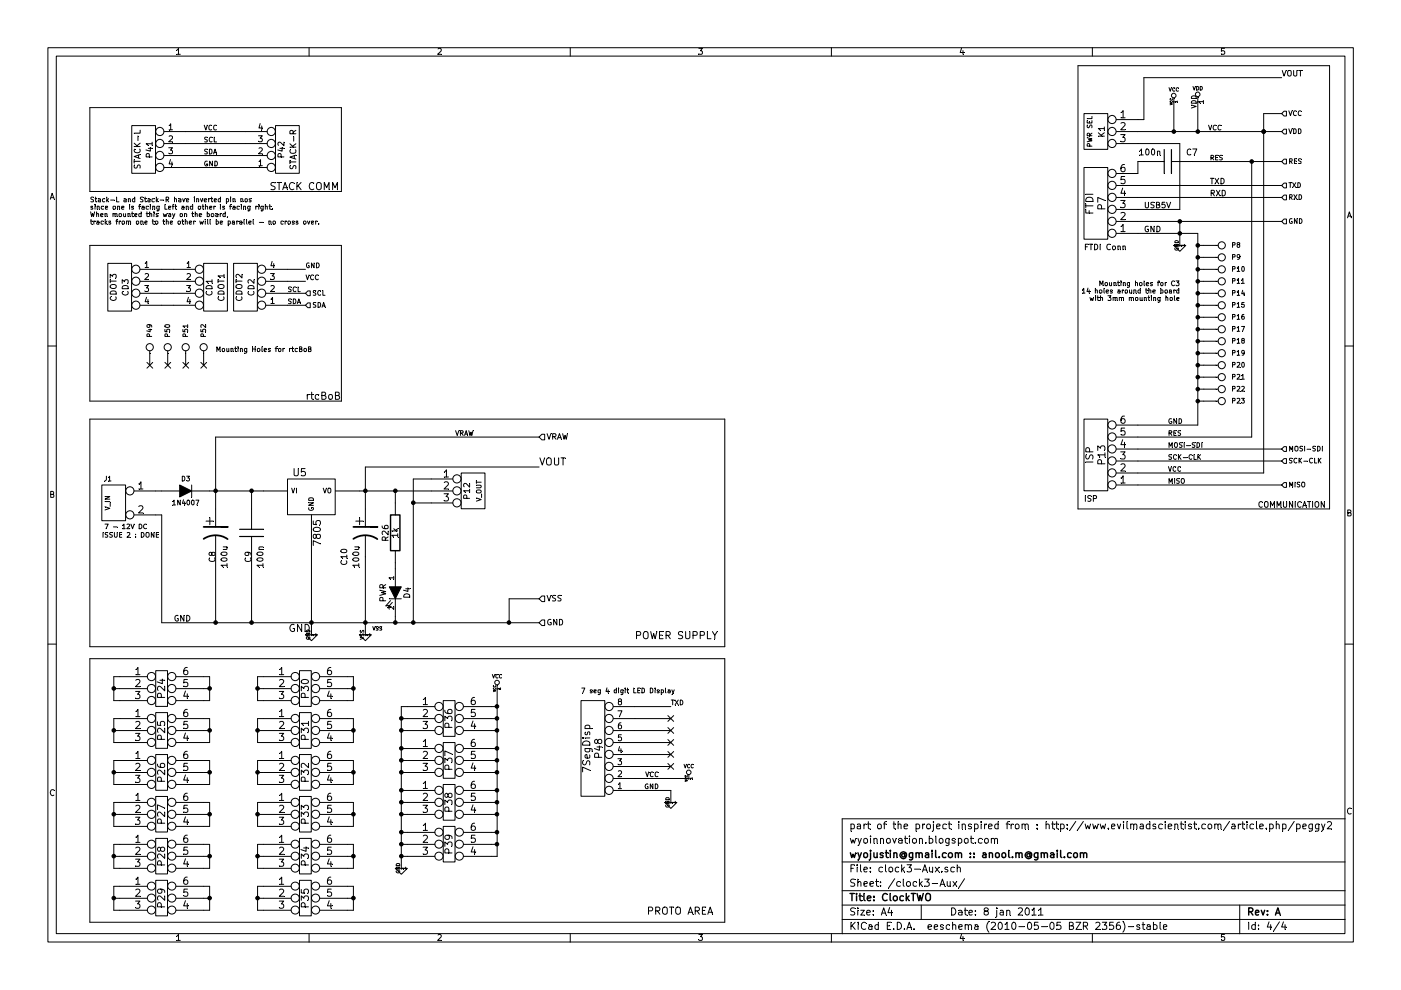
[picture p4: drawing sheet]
EESchema Schematic File Version 2  date 01/10/11 10:45:00
LIBS:clock3
LIBS:power
LIBS:clock3-cache
EELAYER 24  0
EELAYER END
$Descr A4 11700 8267
Sheet 4 4
Title "ClockTWO"
Date "8 jan 2011"
Rev "A"
Comp "wyojustin@gmail.com :: anool.m@gmail.com"
Comment1 "wyoinnovation.blogspot.com"
Comment2 "part of the project inspired from : http://www.evilmadscientist.com/article.php/peggy2"
Comment3 ""
Comment4 ""
$EndDescr
Text Label 1700 1100 0    40   ~ 0
VCC
Wire Wire Line
	1550 1100 2050 1100
Wire Notes Line
	6050 3500 6050 5400
Wire Notes Line
	6050 3500 750  3500
Wire Notes Line
	750  3500 750  5400
Wire Wire Line
	1350 2550 1450 2550
Wire Wire Line
	1350 2350 1450 2350
Wire Wire Line
	2550 2550 2400 2550
Wire Wire Line
	2550 2350 2400 2350
Wire Wire Line
	5600 6700 5600 6600
Wire Wire Line
	5300 5900 5600 5900
Wire Wire Line
	5300 6100 5600 6100
Wire Wire Line
	5300 6300 5600 6300
Wire Notes Line
	11100 4250 11100 550 
Wire Notes Line
	11100 4250 9000 4250
Wire Notes Line
	9000 4250 9000 550 
Wire Notes Line
	750  1600 750  900 
Wire Notes Line
	750  1600 2850 1600
Wire Notes Line
	2850 1600 2850 900 
Connection ~ 3350 7150
Wire Wire Line
	3350 7250 3350 5900
Wire Wire Line
	1000 7500 950  7500
Wire Wire Line
	1550 1300 2050 1300
Wire Notes Line
	750  7700 750  5500
Wire Notes Line
	750  7700 6050 7700
Wire Notes Line
	6050 7700 6050 5500
Wire Notes Line
	6050 5500 750  5500
Connection ~ 4150 7050
Wire Wire Line
	4100 7050 4150 7050
Connection ~ 4150 6700
Wire Wire Line
	4150 6700 4100 6700
Connection ~ 4150 6450
Wire Wire Line
	4150 6450 4100 6450
Connection ~ 4150 6250
Wire Wire Line
	4150 6250 4100 6250
Connection ~ 4150 6000
Wire Wire Line
	4150 6000 4100 6000
Connection ~ 3350 6100
Wire Wire Line
	3350 6100 3400 6100
Connection ~ 3350 6350
Wire Wire Line
	3350 6350 3400 6350
Connection ~ 3350 6600
Wire Wire Line
	3350 6600 3400 6600
Connection ~ 3350 6800
Wire Wire Line
	3350 6800 3400 6800
Connection ~ 3350 7050
Wire Wire Line
	3350 7050 3400 7050
Wire Wire Line
	3350 7150 3400 7150
Wire Wire Line
	3350 5900 3400 5900
Connection ~ 2950 6100
Wire Wire Line
	2900 6100 2950 6100
Connection ~ 2950 6800
Wire Wire Line
	2900 6800 2950 6800
Connection ~ 2950 7500
Wire Wire Line
	2900 7250 2950 7250
Wire Wire Line
	2950 7250 2950 7050
Wire Wire Line
	2950 7050 2900 7050
Wire Wire Line
	2900 6550 2950 6550
Wire Wire Line
	2950 6550 2950 6350
Wire Wire Line
	2950 6350 2900 6350
Wire Wire Line
	2900 5850 2950 5850
Wire Wire Line
	2950 5850 2950 5650
Wire Wire Line
	2950 5650 2900 5650
Connection ~ 950  7150
Wire Wire Line
	1000 7150 950  7150
Connection ~ 1750 7500
Wire Wire Line
	1700 7500 1750 7500
Connection ~ 1750 6800
Wire Wire Line
	1700 6800 1750 6800
Connection ~ 2150 7150
Wire Wire Line
	2200 7150 2150 7150
Wire Wire Line
	2200 7600 2150 7600
Wire Wire Line
	2150 7600 2150 7400
Wire Wire Line
	2150 7400 2200 7400
Wire Wire Line
	2200 6900 2150 6900
Wire Wire Line
	2150 6900 2150 6700
Wire Wire Line
	2150 6700 2200 6700
Wire Wire Line
	1700 7050 1750 7050
Wire Wire Line
	1750 7050 1750 7250
Wire Wire Line
	1750 7250 1700 7250
Wire Wire Line
	1000 7600 950  7600
Wire Wire Line
	950  7600 950  7400
Wire Wire Line
	950  7400 1000 7400
Wire Wire Line
	1000 6900 950  6900
Wire Wire Line
	950  6900 950  6700
Wire Wire Line
	950  6700 1000 6700
Connection ~ 2150 6100
Wire Wire Line
	2200 6100 2150 6100
Connection ~ 1750 5750
Wire Wire Line
	1700 5750 1750 5750
Connection ~ 1750 6450
Wire Wire Line
	1700 6450 1750 6450
Wire Wire Line
	1000 6350 950  6350
Wire Wire Line
	950  6350 950  6550
Wire Wire Line
	950  6550 1000 6550
Connection ~ 950  5750
Wire Wire Line
	1000 5750 950  5750
Wire Wire Line
	2200 6000 2150 6000
Wire Wire Line
	2150 6000 2150 6200
Wire Wire Line
	2150 6200 2200 6200
Wire Wire Line
	1700 6550 1750 6550
Wire Wire Line
	1750 6550 1750 6350
Wire Wire Line
	1750 6350 1700 6350
Wire Wire Line
	1700 5850 1750 5850
Wire Wire Line
	1750 5850 1750 5650
Wire Wire Line
	1750 5650 1700 5650
Wire Wire Line
	1000 5850 950  5850
Wire Wire Line
	950  5850 950  5650
Wire Wire Line
	950  5650 1000 5650
Connection ~ 10000 3350
Wire Wire Line
	10000 3350 10050 3350
Connection ~ 10000 3150
Wire Wire Line
	10000 3150 10050 3150
Connection ~ 10000 2950
Wire Wire Line
	10000 2950 10050 2950
Connection ~ 10000 2750
Wire Wire Line
	10000 2750 10050 2750
Connection ~ 10000 2550
Wire Wire Line
	10000 2550 10050 2550
Wire Wire Line
	9500 1950 10000 1950
Wire Wire Line
	10000 1950 10000 3550
Wire Wire Line
	3600 4000 3450 4000
Wire Wire Line
	1800 4250 1800 3650
Wire Wire Line
	1800 3650 4500 3650
Connection ~ 10550 1100
Wire Wire Line
	9500 3950 10550 3950
Wire Wire Line
	10550 3950 10550 950 
Connection ~ 10000 1100
Wire Wire Line
	10550 950  10700 950 
Wire Wire Line
	10700 4050 9500 4050
Wire Wire Line
	10700 3750 9500 3750
Connection ~ 9850 1850
Wire Wire Line
	9500 1850 10700 1850
Wire Wire Line
	10700 1550 9500 1550
Connection ~ 10000 2350
Wire Wire Line
	3450 4000 3450 5200
Connection ~ 3300 5200
Wire Wire Line
	3300 5200 3300 5150
Wire Wire Line
	3300 4200 3300 4100
Connection ~ 2100 4100
Wire Wire Line
	2100 4100 2100 4250
Wire Wire Line
	3050 5300 3050 4650
Wire Wire Line
	2600 4400 2600 5300
Connection ~ 3050 5200
Wire Wire Line
	1300 4300 1350 4300
Connection ~ 1800 4100
Wire Wire Line
	1300 4100 1350 4100
Wire Wire Line
	1800 4650 1800 5200
Connection ~ 1800 5200
Connection ~ 2600 5200
Connection ~ 3050 4100
Wire Wire Line
	1750 4100 2200 4100
Wire Wire Line
	2100 5200 2100 4650
Connection ~ 2100 5200
Wire Wire Line
	1350 4300 1350 5200
Wire Wire Line
	1350 5200 4500 5200
Wire Wire Line
	4250 5200 4250 5000
Wire Wire Line
	3050 4250 3050 3900
Wire Wire Line
	4250 5000 4500 5000
Wire Wire Line
	3300 4700 3300 4750
Wire Wire Line
	3600 4100 3000 4100
Connection ~ 3300 4100
Connection ~ 3450 5200
Connection ~ 4250 5200
Wire Wire Line
	9500 1450 9500 1350
Wire Wire Line
	9500 1350 9550 1350
Connection ~ 10000 2050
Connection ~ 9800 1100
Wire Wire Line
	10000 1100 10000 850 
Wire Wire Line
	9500 1750 9850 1750
Wire Wire Line
	9850 1750 9850 1200
Wire Wire Line
	9850 1200 9500 1200
Connection ~ 10000 2150
Wire Wire Line
	10000 2150 10050 2150
Wire Wire Line
	10000 2350 10050 2350
Wire Wire Line
	10000 2050 10050 2050
Wire Notes Line
	9000 550  11100 550 
Wire Wire Line
	10000 2250 10050 2250
Connection ~ 10000 2250
Wire Wire Line
	9850 2050 9850 1850
Connection ~ 9850 1950
Wire Wire Line
	9500 1000 9550 1000
Wire Wire Line
	9800 1100 9800 850 
Wire Wire Line
	9550 1000 9550 650 
Wire Wire Line
	9950 1350 10700 1350
Wire Wire Line
	10700 1650 9500 1650
Wire Wire Line
	9500 3650 10450 3650
Wire Wire Line
	10450 3650 10450 1350
Connection ~ 10450 1350
Wire Wire Line
	10700 3850 9500 3850
Wire Wire Line
	9550 650  10700 650 
Wire Wire Line
	10700 1100 9500 1100
Connection ~ 10550 1100
Wire Wire Line
	10000 3550 9500 3550
Wire Wire Line
	3600 4200 3450 4200
Connection ~ 3450 4200
Wire Wire Line
	10000 2450 10050 2450
Connection ~ 10000 2450
Wire Wire Line
	10000 2650 10050 2650
Connection ~ 10000 2650
Wire Wire Line
	10000 2850 10050 2850
Connection ~ 10000 2850
Wire Wire Line
	10000 3050 10050 3050
Connection ~ 10000 3050
Wire Wire Line
	10000 3250 10050 3250
Connection ~ 10000 3250
Wire Wire Line
	1000 6000 950  6000
Wire Wire Line
	950  6000 950  6200
Wire Wire Line
	950  6200 1000 6200
Wire Wire Line
	1700 6000 1750 6000
Wire Wire Line
	1750 6000 1750 6200
Wire Wire Line
	1750 6200 1700 6200
Wire Wire Line
	2200 6550 2150 6550
Wire Wire Line
	2150 6550 2150 6350
Wire Wire Line
	2150 6350 2200 6350
Wire Wire Line
	2200 5850 2150 5850
Wire Wire Line
	2150 5850 2150 5650
Wire Wire Line
	2150 5650 2200 5650
Wire Wire Line
	1000 6100 950  6100
Connection ~ 950  6100
Wire Wire Line
	1000 6450 950  6450
Connection ~ 950  6450
Wire Wire Line
	1700 6100 1750 6100
Connection ~ 1750 6100
Wire Wire Line
	2200 5750 2150 5750
Connection ~ 2150 5750
Wire Wire Line
	2200 6450 2150 6450
Connection ~ 2150 6450
Wire Wire Line
	1000 7050 950  7050
Wire Wire Line
	950  7050 950  7250
Wire Wire Line
	950  7250 1000 7250
Wire Wire Line
	1700 7600 1750 7600
Wire Wire Line
	1750 7600 1750 7400
Wire Wire Line
	1750 7400 1700 7400
Wire Wire Line
	1700 6900 1750 6900
Wire Wire Line
	1750 6900 1750 6700
Wire Wire Line
	1750 6700 1700 6700
Wire Wire Line
	2200 7050 2150 7050
Wire Wire Line
	2150 7050 2150 7250
Wire Wire Line
	2150 7250 2200 7250
Wire Wire Line
	2200 7500 2150 7500
Connection ~ 2150 7500
Wire Wire Line
	2200 6800 2150 6800
Connection ~ 2150 6800
Wire Wire Line
	1700 7150 1750 7150
Connection ~ 1750 7150
Connection ~ 950  7500
Wire Wire Line
	1000 6800 950  6800
Connection ~ 950  6800
Wire Wire Line
	2900 6000 2950 6000
Wire Wire Line
	2950 6000 2950 6200
Wire Wire Line
	2950 6200 2900 6200
Wire Wire Line
	2900 6700 2950 6700
Wire Wire Line
	2950 6700 2950 6900
Wire Wire Line
	2950 6900 2900 6900
Wire Wire Line
	2900 7400 2950 7400
Wire Wire Line
	2950 7400 2950 7600
Wire Wire Line
	2950 7600 2900 7600
Wire Wire Line
	2900 7150 2950 7150
Connection ~ 2950 7150
Wire Wire Line
	2900 6450 2950 6450
Connection ~ 2950 6450
Wire Wire Line
	2900 5750 2950 5750
Connection ~ 2950 5750
Wire Wire Line
	4150 5900 4100 5900
Wire Wire Line
	4100 7150 4150 7150
Wire Wire Line
	3350 6950 3400 6950
Connection ~ 3350 6950
Wire Wire Line
	3350 6700 3400 6700
Connection ~ 3350 6700
Wire Wire Line
	3350 6450 3400 6450
Connection ~ 3350 6450
Wire Wire Line
	3350 6250 3400 6250
Connection ~ 3350 6250
Wire Wire Line
	3400 6000 3350 6000
Connection ~ 3350 6000
Wire Wire Line
	4150 6100 4100 6100
Connection ~ 4150 6100
Wire Wire Line
	4150 6350 4100 6350
Connection ~ 4150 6350
Wire Wire Line
	4150 6600 4100 6600
Connection ~ 4150 6600
Wire Wire Line
	4150 6800 4100 6800
Connection ~ 4150 6800
Wire Wire Line
	4150 6950 4100 6950
Connection ~ 4150 6950
Wire Notes Line
	750  5400 6050 5400
Wire Wire Line
	2050 1400 1550 1400
Wire Wire Line
	2050 1200 1550 1200
Wire Notes Line
	2850 900  750  900 
Wire Wire Line
	2900 7500 2950 7500
Wire Wire Line
	4150 7150 4150 5750
Connection ~ 4150 5900
Wire Wire Line
	5600 6600 5300 6600
Wire Wire Line
	5300 6400 5600 6400
Wire Wire Line
	5300 6200 5600 6200
Wire Wire Line
	5300 6000 5600 6000
Wire Wire Line
	5750 6500 5300 6500
Wire Wire Line
	2550 2250 2400 2250
Wire Wire Line
	2550 2450 2400 2450
Wire Wire Line
	1350 2250 1450 2250
Wire Wire Line
	1350 2450 1450 2450
Wire Wire Line
	3050 3900 4500 3900
Wire Notes Line
	750  2050 750  3350
Wire Notes Line
	750  2050 2850 2050
Wire Notes Line
	2850 2050 2850 3350
Wire Notes Line
	2850 3350 750  3350
Text Notes 9850 2400 2    40   ~ 0
Mounting holes for C3\n14 holes around the board\nwith 3mm mounting hole
Text Notes 1800 2950 0    40   ~ 0
Mounting Holes for rtcBoB
NoConn ~ 1700 3050
NoConn ~ 1550 3050
NoConn ~ 1400 3050
NoConn ~ 1250 3050
$Comp
L CONN_1 P52
U 1 1
P 1700 2900
F 0 "P52" H 1780 2900 40  0000 L CNN
F 1 "CONN_1" H 1700 2955 30  0001 C CNN
F 2 "vite_3mm" H 1700 2900 60  0001 C CNN
	1    1700 2900
	0    -1   -1   0   
$EndComp
$Comp
L CONN_1 P51
U 1 1
P 1550 2900
F 0 "P51" H 1630 2900 40  0000 L CNN
F 1 "CONN_1" H 1550 2955 30  0001 C CNN
F 2 "vite_3mm" H 1550 2900 60  0001 C CNN
	1    1550 2900
	0    -1   -1   0   
$EndComp
$Comp
L CONN_1 P50
U 1 1
P 1400 2900
F 0 "P50" H 1480 2900 40  0000 L CNN
F 1 "CONN_1" H 1400 2955 30  0001 C CNN
F 2 "vite_3mm" H 1400 2900 60  0001 C CNN
	1    1400 2900
	0    -1   -1   0   
$EndComp
$Comp
L CONN_1 P49
U 1 1
P 1250 2900
F 0 "P49" H 1330 2900 40  0000 L CNN
F 1 "CONN_1" H 1250 2955 30  0001 C CNN
F 2 "vite_3mm" H 1250 2900 60  0001 C CNN
	1    1250 2900
	0    -1   -1   0   
$EndComp
Text Notes 750  1700 0    40   ~ 0
Stack-L and Stack-R have inverted pin nos\nsince one is facing Left and other is facing right.\nWhen mounted this way on the board,\ntracks from one to the other will be parallel - no cross over.
$Comp
L CONN_8 P48
U 1 1
P 4950 6250
F 0 "P48" V 4900 6250 60  0000 C CNN
F 1 "7SegDisp" V 5000 6250 60  0000 C CNN
F 2 "pin_strip_8" H 4950 6250 60  0001 C CNN
	1    4950 6250
	-1   0    0    1   
$EndComp
Text Label 5500 6600 2    40   ~ 0
GND
Text Label 5500 6500 2    40   ~ 0
VCC
Text HLabel 2550 2550 2    40   Input ~ 0
SDA
Text HLabel 2550 2450 2    40   Input ~ 0
SCL
Text Notes 2550 3350 0    60   ~ 0
rtcBoB\n
$Comp
L CONN_4 CD3
U 1 1
P 1000 2400
F 0 "CD3" V 950 2400 50  0000 C CNN
F 1 "CDOT3" V 1050 2400 50  0000 C CNN
F 2 "pin_strip_4" H 1000 2400 60  0001 C CNN
	1    1000 2400
	-1   0    0    -1  
$EndComp
Text Label 2400 2550 0    40   ~ 0
SDA
Text Label 2400 2450 0    40   ~ 0
SCL
Text Label 2550 2350 0    40   ~ 0
VCC
Text Label 2550 2250 0    40   ~ 0
GND
$Comp
L CONN_4 CD1
U 1 1
P 1800 2400
F 0 "CD1" V 1750 2400 50  0000 C CNN
F 1 "CDOT1" V 1850 2400 50  0000 C CNN
F 2 "pin_strip_4" H 1800 2400 60  0001 C CNN
	1    1800 2400
	1    0    0    -1  
$EndComp
$Comp
L CONN_4 CD2
U 1 1
P 2050 2400
F 0 "CD2" V 2000 2400 50  0000 C CNN
F 1 "CDOT2" V 2100 2400 50  0000 C CNN
F 2 "pin_strip_4" H 2050 2400 60  0001 C CNN
	1    2050 2400
	-1   0    0    1   
$EndComp
NoConn ~ 5600 6400
NoConn ~ 5600 6300
NoConn ~ 5600 6200
NoConn ~ 5600 6100
NoConn ~ 5600 6000
Text Notes 4850 5800 0    40   ~ 0
7 seg 4 digit LED Display
Text Label 5600 5900 0    40   ~ 0
TXD
$Comp
L VCC #PWR016
U 1 1
P 5750 6500
F 0 "#PWR016" H 5750 6600 30  0001 C CNN
F 1 "VCC" H 5750 6600 30  0000 C CNN
	1    5750 6500
	1    0    0    -1  
$EndComp
$Comp
L GND #PWR017
U 1 1
P 5600 6700
F 0 "#PWR017" H 5600 6700 30  0001 C CNN
F 1 "GND" H 5600 6630 30  0001 C CNN
	1    5600 6700
	1    0    0    -1  
$EndComp
Text Notes 850  4500 0    40   ~ 8
ISSUE 2 : DONE
$Comp
L GND #PWR018
U 1 1
P 3350 7250
F 0 "#PWR018" H 3350 7250 30  0001 C CNN
F 1 "GND" H 3350 7180 30  0001 C CNN
	1    3350 7250
	1    0    0    -1  
$EndComp
$Comp
L VCC #PWR019
U 1 1
P 4150 5750
F 0 "#PWR019" H 4150 5850 30  0001 C CNN
F 1 "VCC" H 4150 5850 30  0000 C CNN
	1    4150 5750
	1    0    0    -1  
$EndComp
$Comp
L DIL6 P39
U 1 1
P 3750 7050
F 0 "P39" V 3750 7050 60  0000 C CNN
F 1 "DIL6" V 3750 7050 50  0001 C CNN
F 2 "PROTO-6" H 3750 7050 60  0001 C CNN
	1    3750 7050
	1    0    0    -1  
$EndComp
$Comp
L DIL6 P38
U 1 1
P 3750 6700
F 0 "P38" V 3750 6700 60  0000 C CNN
F 1 "DIL6" V 3750 6700 50  0001 C CNN
F 2 "PROTO-6" H 3750 6700 60  0001 C CNN
	1    3750 6700
	1    0    0    -1  
$EndComp
$Comp
L DIL6 P37
U 1 1
P 3750 6350
F 0 "P37" V 3750 6350 60  0000 C CNN
F 1 "DIL6" V 3750 6350 50  0001 C CNN
F 2 "PROTO-6" H 3750 6350 60  0001 C CNN
	1    3750 6350
	1    0    0    -1  
$EndComp
$Comp
L DIL6 P36
U 1 1
P 3750 6000
F 0 "P36" V 3750 6000 60  0000 C CNN
F 1 "DIL6" V 3750 6000 50  0001 C CNN
F 2 "PROTO-6" H 3750 6000 60  0001 C CNN
	1    3750 6000
	1    0    0    -1  
$EndComp
$Comp
L DIL6 P35
U 1 1
P 2550 7500
F 0 "P35" V 2550 7500 60  0000 C CNN
F 1 "DIL6" V 2550 7500 50  0001 C CNN
F 2 "PROTO-6" H 2550 7500 60  0001 C CNN
	1    2550 7500
	1    0    0    -1  
$EndComp
$Comp
L DIL6 P34
U 1 1
P 2550 7150
F 0 "P34" V 2550 7150 60  0000 C CNN
F 1 "DIL6" V 2550 7150 50  0001 C CNN
F 2 "PROTO-6" H 2550 7150 60  0001 C CNN
	1    2550 7150
	1    0    0    -1  
$EndComp
$Comp
L DIL6 P33
U 1 1
P 2550 6800
F 0 "P33" V 2550 6800 60  0000 C CNN
F 1 "DIL6" V 2550 6800 50  0001 C CNN
F 2 "PROTO-6" H 2550 6800 60  0001 C CNN
	1    2550 6800
	1    0    0    -1  
$EndComp
$Comp
L DIL6 P32
U 1 1
P 2550 6450
F 0 "P32" V 2550 6450 60  0000 C CNN
F 1 "DIL6" V 2550 6450 50  0001 C CNN
F 2 "PROTO-6" H 2550 6450 60  0001 C CNN
	1    2550 6450
	1    0    0    -1  
$EndComp
$Comp
L DIL6 P31
U 1 1
P 2550 6100
F 0 "P31" V 2550 6100 60  0000 C CNN
F 1 "DIL6" V 2550 6100 50  0001 C CNN
F 2 "PROTO-6" H 2550 6100 60  0001 C CNN
	1    2550 6100
	1    0    0    -1  
$EndComp
$Comp
L DIL6 P30
U 1 1
P 2550 5750
F 0 "P30" V 2550 5750 60  0000 C CNN
F 1 "DIL6" V 2550 5750 50  0001 C CNN
F 2 "PROTO-6" H 2550 5750 60  0001 C CNN
	1    2550 5750
	1    0    0    -1  
$EndComp
$Comp
L DIL6 P29
U 1 1
P 1350 7500
F 0 "P29" V 1350 7500 60  0000 C CNN
F 1 "DIL6" V 1350 7500 50  0001 C CNN
F 2 "PROTO-6" H 1350 7500 60  0001 C CNN
	1    1350 7500
	1    0    0    -1  
$EndComp
$Comp
L DIL6 P28
U 1 1
P 1350 7150
F 0 "P28" V 1350 7150 60  0000 C CNN
F 1 "DIL6" V 1350 7150 50  0001 C CNN
F 2 "PROTO-6" H 1350 7150 60  0001 C CNN
	1    1350 7150
	1    0    0    -1  
$EndComp
$Comp
L DIL6 P27
U 1 1
P 1350 6800
F 0 "P27" V 1350 6800 60  0000 C CNN
F 1 "DIL6" V 1350 6800 50  0001 C CNN
F 2 "PROTO-6" H 1350 6800 60  0001 C CNN
	1    1350 6800
	1    0    0    -1  
$EndComp
$Comp
L DIL6 P26
U 1 1
P 1350 6450
F 0 "P26" V 1350 6450 60  0000 C CNN
F 1 "DIL6" V 1350 6450 50  0001 C CNN
F 2 "PROTO-6" H 1350 6450 60  0001 C CNN
	1    1350 6450
	1    0    0    -1  
$EndComp
$Comp
L DIL6 P25
U 1 1
P 1350 6100
F 0 "P25" V 1350 6100 60  0000 C CNN
F 1 "DIL6" V 1350 6100 50  0001 C CNN
F 2 "PROTO-6" H 1350 6100 60  0001 C CNN
	1    1350 6100
	1    0    0    -1  
$EndComp
$Comp
L DIL6 P24
U 1 1
P 1350 5750
F 0 "P24" V 1350 5750 60  0000 C CNN
F 1 "DIL6" V 1350 5750 50  0001 C CNN
F 2 "PROTO-6" H 1350 5750 60  0001 C CNN
	1    1350 5750
	1    0    0    -1  
$EndComp
Text Notes 2250 1600 0    60   ~ 0
STACK COMM
Text Label 1700 1400 0    40   ~ 0
GND
Text Label 1700 1300 0    40   ~ 0
SDA
Text Label 1700 1200 0    40   ~ 0
SCL
$Comp
L CONN_4 P41
U 1 1
P 1200 1250
F 0 "P41" V 1150 1250 50  0000 C CNN
F 1 "STACK-L" V 1250 1250 50  0000 C CNN
F 2 "pin_sck_4-90" H 1200 1250 60  0001 C CNN
	1    1200 1250
	-1   0    0    -1  
$EndComp
$Comp
L CONN_4 P42
U 1 1
P 2400 1250
F 0 "P42" V 2350 1250 50  0000 C CNN
F 1 "STACK-R" V 2450 1250 50  0000 C CNN
F 2 "PIN_STRIP_4-90" H 2400 1250 60  0001 C CNN
	1    2400 1250
	1    0    0    1   
$EndComp
Text Notes 5400 7650 0    60   ~ 0
PROTO AREA
$Comp
L CONN_1 P23
U 1 1
P 10200 3350
F 0 "P23" H 10280 3350 40  0000 L CNN
F 1 "CONN_1" H 10200 3405 30  0001 C CNN
F 2 "vite_4mm" H 10200 3350 60  0001 C CNN
	1    10200 3350
	1    0    0    -1  
$EndComp
$Comp
L CONN_1 P22
U 1 1
P 10200 3250
F 0 "P22" H 10280 3250 40  0000 L CNN
F 1 "CONN_1" H 10200 3305 30  0001 C CNN
F 2 "vite_4mm" H 10200 3250 60  0001 C CNN
	1    10200 3250
	1    0    0    -1  
$EndComp
$Comp
L CONN_1 P21
U 1 1
P 10200 3150
F 0 "P21" H 10280 3150 40  0000 L CNN
F 1 "CONN_1" H 10200 3205 30  0001 C CNN
F 2 "vite_4mm" H 10200 3150 60  0001 C CNN
	1    10200 3150
	1    0    0    -1  
$EndComp
$Comp
L CONN_1 P20
U 1 1
P 10200 3050
F 0 "P20" H 10280 3050 40  0000 L CNN
F 1 "CONN_1" H 10200 3105 30  0001 C CNN
F 2 "vite_4mm" H 10200 3050 60  0001 C CNN
	1    10200 3050
	1    0    0    -1  
$EndComp
$Comp
L CONN_1 P19
U 1 1
P 10200 2950
F 0 "P19" H 10280 2950 40  0000 L CNN
F 1 "CONN_1" H 10200 3005 30  0001 C CNN
F 2 "vite_4mm" H 10200 2950 60  0001 C CNN
	1    10200 2950
	1    0    0    -1  
$EndComp
$Comp
L CONN_1 P18
U 1 1
P 10200 2850
F 0 "P18" H 10280 2850 40  0000 L CNN
F 1 "CONN_1" H 10200 2905 30  0001 C CNN
F 2 "vite_4mm" H 10200 2850 60  0001 C CNN
	1    10200 2850
	1    0    0    -1  
$EndComp
$Comp
L CONN_1 P17
U 1 1
P 10200 2750
F 0 "P17" H 10280 2750 40  0000 L CNN
F 1 "CONN_1" H 10200 2805 30  0001 C CNN
F 2 "vite_4mm" H 10200 2750 60  0001 C CNN
	1    10200 2750
	1    0    0    -1  
$EndComp
$Comp
L CONN_1 P16
U 1 1
P 10200 2650
F 0 "P16" H 10280 2650 40  0000 L CNN
F 1 "CONN_1" H 10200 2705 30  0001 C CNN
F 2 "vite_4mm" H 10200 2650 60  0001 C CNN
	1    10200 2650
	1    0    0    -1  
$EndComp
$Comp
L CONN_1 P15
U 1 1
P 10200 2550
F 0 "P15" H 10280 2550 40  0000 L CNN
F 1 "CONN_1" H 10200 2605 30  0001 C CNN
F 2 "vite_4mm" H 10200 2550 60  0001 C CNN
	1    10200 2550
	1    0    0    -1  
$EndComp
$Comp
L CONN_1 P14
U 1 1
P 10200 2450
F 0 "P14" H 10280 2450 40  0000 L CNN
F 1 "CONN_1" H 10200 2505 30  0001 C CNN
F 2 "vite_4mm" H 10200 2450 60  0001 C CNN
	1    10200 2450
	1    0    0    -1  
$EndComp
$Comp
L CONN_3 P12
U 1 1
P 3950 4100
F 0 "P12" V 3900 4100 50  0000 C CNN
F 1 "V_OUT" V 4000 4100 40  0000 C CNN
F 2 "pin_strip_3" H 3950 4100 60  0001 C CNN
	1    3950 4100
	1    0    0    -1  
$EndComp
Text Label 3800 3650 0    40   ~ 0
VRAW
Text Label 10200 1100 2    40   ~ 0
VCC
Text HLabel 10700 4050 2    40   Input ~ 0
MISO
Text HLabel 10700 3850 2    40   Input ~ 0
SCK-CLK
Text HLabel 10700 3750 2    40   Input ~ 0
MOSI-SDI
Text HLabel 10700 1850 2    40   Input ~ 0
GND
Text HLabel 10700 1650 2    40   Input ~ 0
RXD
Text HLabel 10700 1550 2    40   Input ~ 0
TXD
Text HLabel 10700 1350 2    40   Input ~ 0
RES
Text HLabel 10700 1100 2    40   Input ~ 0
VDD
Text HLabel 10700 950  2    40   Input ~ 0
VCC
Text Notes 9050 4200 0    47   ~ 0
ISP
Text Label 9750 3750 0    40   ~ 0
MOSI-SDI
Text Label 9750 3550 0    40   ~ 0
GND
Text Label 9750 3950 0    40   ~ 0
VCC
Text Label 9750 3650 0    40   ~ 0
RES
Text Label 9750 3850 0    40   ~ 0
SCK-CLK
Text Label 9750 4050 0    40   ~ 0
MISO
$Comp
L CONN_6 P13
U 1 1
P 9150 3800
F 0 "P13" V 9100 3800 60  0000 C CNN
F 1 "ISP" V 9200 3800 60  0000 C CNN
F 2 "PIN_STRIP_3X2" H 9150 3800 60  0001 C CNN
	1    9150 3800
	-1   0    0    1   
$EndComp
$Comp
L CONN_3 K1
U 1 1
P 9150 1100
F 0 "K1" V 9100 1100 50  0000 C CNN
F 1 "PWR SEL" V 9200 1100 40  0000 C CNN
F 2 "pin_strip_3" H 9150 1100 60  0001 C CNN
	1    9150 1100
	-1   0    0    -1  
$EndComp
$Comp
L VCC #PWR020
U 1 1
P 9800 850
F 0 "#PWR020" H 9800 950 30  0001 C CNN
F 1 "VCC" H 9800 950 30  0000 C CNN
	1    9800 850 
	1    0    0    -1  
$EndComp
$Comp
L GND #PWR021
U 1 1
P 9850 2050
F 0 "#PWR021" H 9850 2050 30  0001 C CNN
F 1 "GND" H 9850 1980 30  0001 C CNN
	1    9850 2050
	1    0    0    -1  
$EndComp
Text Notes 10500 4250 0    47   ~ 0
COMMUNICATION
$Comp
L CONN_1 P8
U 1 1
P 10200 2050
F 0 "P8" H 10280 2050 40  0000 L CNN
F 1 "CONN_1" H 10200 2105 30  0001 C CNN
F 2 "vite_4mm" H 10200 2050 60  0001 C CNN
	1    10200 2050
	1    0    0    -1  
$EndComp
$Comp
L CONN_1 P9
U 1 1
P 10200 2150
F 0 "P9" H 10280 2150 40  0000 L CNN
F 1 "CONN_1" H 10200 2205 30  0001 C CNN
F 2 "vite_4mm" H 10200 2150 60  0001 C CNN
	1    10200 2150
	1    0    0    -1  
$EndComp
$Comp
L CONN_1 P10
U 1 1
P 10200 2250
F 0 "P10" H 10280 2250 40  0000 L CNN
F 1 "CONN_1" H 10200 2305 30  0001 C CNN
F 2 "vite_4mm" H 10200 2250 60  0001 C CNN
	1    10200 2250
	1    0    0    -1  
$EndComp
$Comp
L CONN_1 P11
U 1 1
P 10200 2350
F 0 "P11" H 10280 2350 40  0000 L CNN
F 1 "CONN_1" H 10200 2405 30  0001 C CNN
F 2 "vite_4mm" H 10200 2350 60  0001 C CNN
	1    10200 2350
	1    0    0    -1  
$EndComp
Text Label 10700 650  0    47   ~ 0
VOUT
Text Label 10100 1650 0    47   ~ 0
RXD
Text Label 10100 1550 0    47   ~ 0
TXD
Text Label 9550 1950 0    47   ~ 0
GND
Text Notes 9050 2100 0    47   ~ 0
FTDI Conn
$Comp
L CONN_6 P7
U 1 1
P 9150 1700
F 0 "P7" V 9100 1700 60  0000 C CNN
F 1 "FTDI" V 9200 1700 60  0000 C CNN
F 2 "PIN_STRIP_6-90" H 9150 1700 60  0001 C CNN
	1    9150 1700
	-1   0    0    1   
$EndComp
Text Label 9550 1750 0    47   ~ 0
USB5V
$Comp
L VDD #PWR022
U 1 1
P 10000 850
F 0 "#PWR022" H 10000 950 30  0001 C CNN
F 1 "VDD" H 10000 960 30  0000 C CNN
	1    10000 850 
	1    0    0    -1  
$EndComp
$Comp
L C C7
U 1 1
P 9750 1350
F 0 "C7" V 9650 1550 50  0000 L CNN
F 1 "100n" V 9650 1200 50  0000 L CNN
F 2 "C2" H 9750 1350 60  0001 C CNN
	1    9750 1350
	0    1    1    0   
$EndComp
Text Label 10100 1350 0    39   ~ 0
RES
Text Label 4500 3900 0    60   ~ 0
VOUT
Text Label 1450 5200 0    47   ~ 0
GND
Text HLabel 4500 5200 2    47   Input ~ 0
GND
Text HLabel 4500 5000 2    47   Input ~ 0
VSS
Text HLabel 4500 3650 2    47   Input ~ 0
VRAW
Text Notes 5300 5350 0    60   ~ 0
POWER SUPPLY
$Comp
L C C9
U 1 1
P 2100 4450
F 0 "C9" V 2050 4250 50  0000 L CNN
F 1 "100n" V 2150 4250 50  0000 L CNN
F 2 "C2" H 2100 4450 60  0001 C CNN
	1    2100 4450
	1    0    0    -1  
$EndComp
$Comp
L 7805 U5
U 1 1
P 2600 4150
F 0 "U5" H 2500 4350 60  0000 C CNN
F 1 "7805" V 2650 3850 60  0000 C CNN
F 2 "VOLT_REG_78XX" H 2600 4150 60  0001 C CNN
	1    2600 4150
	1    0    0    -1  
$EndComp
$Comp
L VSS #PWR023
U 1 1
P 3050 5300
F 0 "#PWR023" H 3050 5300 30  0001 C CNN
F 1 "VSS" H 3150 5350 30  0000 C CNN
	1    3050 5300
	1    0    0    -1  
$EndComp
$Comp
L GND #PWR024
U 1 1
P 2600 5300
F 0 "#PWR024" H 2600 5300 30  0001 C CNN
F 1 "GND" H 2600 5230 30  0001 C CNN
F 4 "GND" H 2500 5350 60  0000 C CNN "Field1"
	1    2600 5300
	1    0    0    -1  
$EndComp
$Comp
L LED D4
U 1 1
P 3300 4950
F 0 "D4" H 3300 5050 50  0000 C CNN
F 1 "PWR" H 3300 4850 50  0000 C CNN
F 2 "led_5mm_blue" H 3300 4950 60  0001 C CNN
	1    3300 4950
	0    1    1    0   
$EndComp
$Comp
L R R26
U 1 1
P 3300 4450
F 0 "R26" V 3380 4450 50  0000 C CNN
F 1 "1k" V 3300 4450 50  0000 C CNN
F 2 "RC03" H 3300 4450 60  0001 C CNN
	1    3300 4450
	-1   0    0    1   
$EndComp
$Comp
L CP1 C10
U 1 1
P 3050 4450
F 0 "C10" V 2850 4250 50  0000 L CNN
F 1 "100u" V 2950 4250 50  0000 L CNN
F 2 "CP_5x11mm" H 3050 4450 60  0001 C CNN
	1    3050 4450
	1    0    0    -1  
$EndComp
$Comp
L CP1 C8
U 1 1
P 1800 4450
F 0 "C8" V 1750 4250 50  0000 L CNN
F 1 "100u" V 1850 4250 50  0000 L CNN
F 2 "CP_5x11mm" H 1800 4450 60  0001 C CNN
	1    1800 4450
	1    0    0    -1  
$EndComp
$Comp
L DIODE D3
U 1 1
P 1550 4100
F 0 "D3" H 1550 4200 40  0000 C CNN
F 1 "1N4007" H 1550 4000 40  0000 C CNN
F 2 "diode_do41" H 1550 4100 60  0001 C CNN
	1    1550 4100
	1    0    0    -1  
$EndComp
$Comp
L CONN_2 J1
U 1 1
P 950 4200
F 0 "J1" H 1000 4400 40  0000 C CNN
F 1 "V_IN" V 1000 4200 40  0000 C CNN
F 2 "JACK_ALIM" H 950 4200 60  0001 C CNN
F 4 "7 - 12V DC" H 850 4000 39  0000 C CNN "Field1"
	1    950  4200
	-1   0    0    -1  
$EndComp
$EndSCHEMATC
